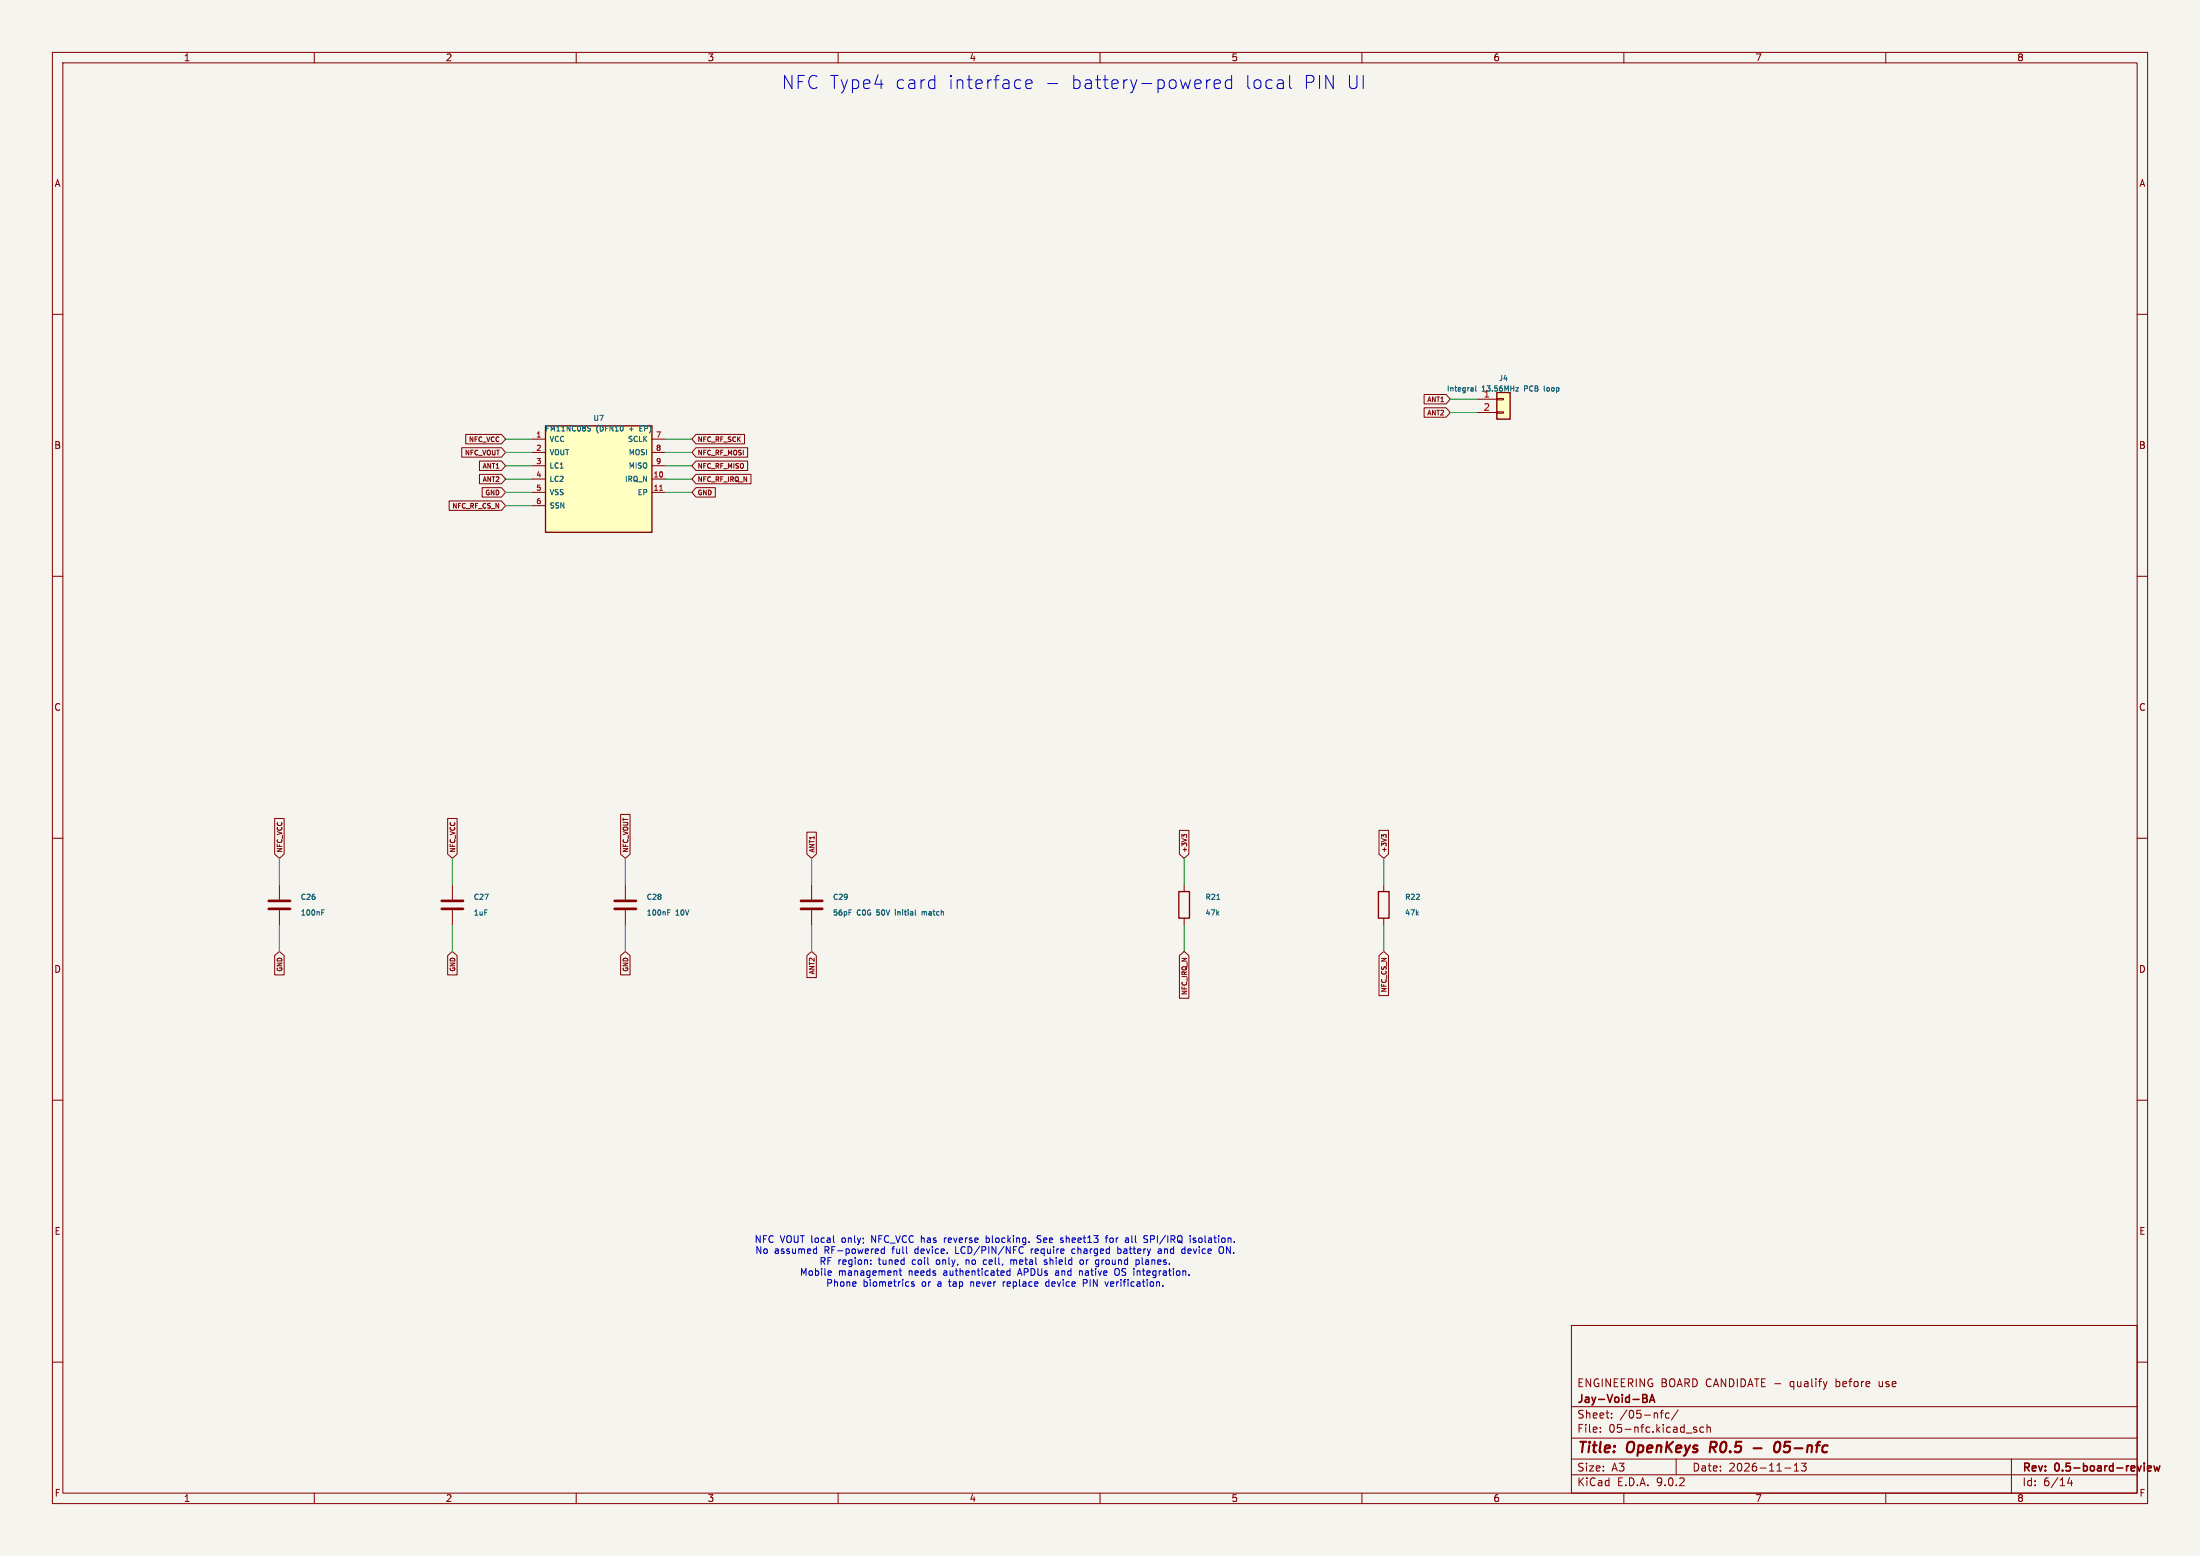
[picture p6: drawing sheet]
(kicad_sch
 (version 20250114)
 (generator "eeschema")
 (paper "A3")
 (title_block
  (title "OpenKeys R0.5 - 05-nfc")
  (date "2026-11-13")
  (rev "0.5-board-review")
  (company "Jay-Void-BA")
  (comment 1 "ENGINEERING BOARD CANDIDATE - qualify before use"))
 (lib_symbols
  (symbol "OpenKeys:FM11NC08S"
   (pin_names
    (offset 0.7)) (in_bom yes) (on_board yes)
   (property "Reference" "U" (at 0 13.16 0) (effects (font (size 1.0 1.0))))
   (property "Value" "FM11NC08S" (at 0 11.16 0) (effects (font (size 1.0 1.0))))
   (symbol "FM11NC08S_0_1"
    (rectangle (start -10.16 10.16) (end 10.16 -10.16) (stroke (width 0.254) (type default)) (fill (type background))))
   (symbol "FM11NC08S_1_1"
    (pin power_in line (at -12.7 7.62 0) (length 2.54) (name "VCC" (effects (font (size 1.0 1.0)))) (number "1" (effects (font (size 1.0 1.0)))))
    (pin power_out line (at -12.7 5.08 0) (length 2.54) (name "VOUT" (effects (font (size 1.0 1.0)))) (number "2" (effects (font (size 1.0 1.0)))))
    (pin passive line (at -12.7 2.54 0) (length 2.54) (name "LC1" (effects (font (size 1.0 1.0)))) (number "3" (effects (font (size 1.0 1.0)))))
    (pin passive line (at -12.7 0.0 0) (length 2.54) (name "LC2" (effects (font (size 1.0 1.0)))) (number "4" (effects (font (size 1.0 1.0)))))
    (pin power_in line (at -12.7 -2.54 0) (length 2.54) (name "VSS" (effects (font (size 1.0 1.0)))) (number "5" (effects (font (size 1.0 1.0)))))
    (pin input line (at -12.7 -5.08 0) (length 2.54) (name "SSN" (effects (font (size 1.0 1.0)))) (number "6" (effects (font (size 1.0 1.0)))))
    (pin input line (at 12.7 7.62 180) (length 2.54) (name "SCLK" (effects (font (size 1.0 1.0)))) (number "7" (effects (font (size 1.0 1.0)))))
    (pin input line (at 12.7 5.08 180) (length 2.54) (name "MOSI" (effects (font (size 1.0 1.0)))) (number "8" (effects (font (size 1.0 1.0)))))
    (pin tri_state line (at 12.7 2.54 180) (length 2.54) (name "MISO" (effects (font (size 1.0 1.0)))) (number "9" (effects (font (size 1.0 1.0)))))
    (pin open_collector line (at 12.7 0.0 180) (length 2.54) (name "IRQ_N" (effects (font (size 1.0 1.0)))) (number "10" (effects (font (size 1.0 1.0)))))
    (pin passive line (at 12.7 -2.54 180) (length 2.54) (name "EP" (effects (font (size 1.0 1.0)))) (number "11" (effects (font (size 1.0 1.0)))))))
  (symbol "OpenKeys:Conn_01x02"
   (pin_names
    (offset 1.016) (hide yes)) (exclude_from_sim no) (in_bom yes) (on_board yes)
   (property "Reference" "J" (at 0 2.54 0) (effects (font (size 1.27 1.27))))
   (property "Value" "Conn_01x02" (at 0 -5.08 0) (effects (font (size 1.27 1.27))))
   (property "Footprint" "" (at 0 0 0) (effects (font (size 1.27 1.27)) (hide yes)))
   (property "Datasheet" "~" (at 0 0 0) (effects (font (size 1.27 1.27)) (hide yes)))
   (property "Description" "Generic connector, single row, 01x02, script generated (kicad-library-utils/schlib/autogen/connector/)" (at 0 0 0) (effects (font (size 1.27 1.27)) (hide yes)))
   (symbol "Conn_01x02_1_1"
    (rectangle (start -1.27 1.27) (end 1.27 -3.81) (stroke (width 0.254) (type default)) (fill (type background)))
    (rectangle (start -1.27 0.127) (end 0 -0.127) (stroke (width 0.1524) (type default)) (fill (type none)))
    (rectangle (start -1.27 -2.413) (end 0 -2.667) (stroke (width 0.1524) (type default)) (fill (type none)))
    (pin passive line (at -5.08 0 0) (length 3.81) (name "Pin_1" (effects (font (size 1.27 1.27)))) (number "1" (effects (font (size 1.27 1.27)))))
    (pin passive line (at -5.08 -2.54 0) (length 3.81) (name "Pin_2" (effects (font (size 1.27 1.27)))) (number "2" (effects (font (size 1.27 1.27))))))
   (embedded_fonts no))
  (symbol "OpenKeys:C"
   (pin_numbers (hide yes))
   (pin_names
    (offset 0.254)) (exclude_from_sim no) (in_bom yes) (on_board yes)
   (property "Reference" "C" (at 0.635 2.54 0) (effects (font (size 1.27 1.27)) (justify left)))
   (property "Value" "C" (at 0.635 -2.54 0) (effects (font (size 1.27 1.27)) (justify left)))
   (property "Footprint" "" (at 0.9652 -3.81 0) (effects (font (size 1.27 1.27)) (hide yes)))
   (property "Datasheet" "~" (at 0 0 0) (effects (font (size 1.27 1.27)) (hide yes)))
   (property "Description" "Unpolarized capacitor" (at 0 0 0) (effects (font (size 1.27 1.27)) (hide yes)))
   (symbol "C_0_1"
    (polyline (pts (xy -2.032 0.762) (xy 2.032 0.762)) (stroke (width 0.508) (type default)) (fill (type none)))
    (polyline (pts (xy -2.032 -0.762) (xy 2.032 -0.762)) (stroke (width 0.508) (type default)) (fill (type none))))
   (symbol "C_1_1"
    (pin passive line (at 0 3.81 270) (length 2.794) (name "~" (effects (font (size 1.27 1.27)))) (number "1" (effects (font (size 1.27 1.27)))))
    (pin passive line (at 0 -3.81 90) (length 2.794) (name "~" (effects (font (size 1.27 1.27)))) (number "2" (effects (font (size 1.27 1.27))))))
   (embedded_fonts no))
  (symbol "OpenKeys:R"
   (pin_numbers (hide yes))
   (pin_names
    (offset 0)) (exclude_from_sim no) (in_bom yes) (on_board yes)
   (property "Reference" "R" (at 2.032 0 90) (effects (font (size 1.27 1.27))))
   (property "Value" "R" (at 0 0 90) (effects (font (size 1.27 1.27))))
   (property "Footprint" "" (at -1.778 0 90) (effects (font (size 1.27 1.27)) (hide yes)))
   (property "Datasheet" "~" (at 0 0 0) (effects (font (size 1.27 1.27)) (hide yes)))
   (property "Description" "Resistor" (at 0 0 0) (effects (font (size 1.27 1.27)) (hide yes)))
   (symbol "R_0_1"
    (rectangle (start -1.016 -2.54) (end 1.016 2.54) (stroke (width 0.254) (type default)) (fill (type none))))
   (symbol "R_1_1"
    (pin passive line (at 0 3.81 270) (length 1.27) (name "~" (effects (font (size 1.27 1.27)))) (number "1" (effects (font (size 1.27 1.27)))))
    (pin passive line (at 0 -3.81 90) (length 1.27) (name "~" (effects (font (size 1.27 1.27)))) (number "2" (effects (font (size 1.27 1.27))))))
   (embedded_fonts no)))
 (text "NFC Type4 card interface - battery-powered local PIN UI" (at 205 16 0) (effects (font (size 2.5 2.5))))
 (wire (pts (xy 101.6 83.82) (xy 96.52 83.82)) (stroke (width 0) (type default)))
 (global_label "NFC_VCC"
  (shape input) (at 96.52 83.82 180) (effects (font (size 0.9 0.9)) (justify right))
  (property "Intersheetrefs" "${INTERSHEET_REFS}" (at 96.52 83.82 180) (effects (font (size 0.8 0.8)) (hide yes))))
 (wire (pts (xy 101.6 86.36) (xy 96.52 86.36)) (stroke (width 0) (type default)))
 (global_label "NFC_VOUT"
  (shape input) (at 96.52 86.36 180) (effects (font (size 0.9 0.9)) (justify right))
  (property "Intersheetrefs" "${INTERSHEET_REFS}" (at 96.52 86.36 180) (effects (font (size 0.8 0.8)) (hide yes))))
 (wire (pts (xy 101.6 88.9) (xy 96.52 88.9)) (stroke (width 0) (type default)))
 (global_label "ANT1"
  (shape input) (at 96.52 88.9 180) (effects (font (size 0.9 0.9)) (justify right))
  (property "Intersheetrefs" "${INTERSHEET_REFS}" (at 96.52 88.9 180) (effects (font (size 0.8 0.8)) (hide yes))))
 (wire (pts (xy 101.6 91.44) (xy 96.52 91.44)) (stroke (width 0) (type default)))
 (global_label "ANT2"
  (shape input) (at 96.52 91.44 180) (effects (font (size 0.9 0.9)) (justify right))
  (property "Intersheetrefs" "${INTERSHEET_REFS}" (at 96.52 91.44 180) (effects (font (size 0.8 0.8)) (hide yes))))
 (wire (pts (xy 101.6 93.98) (xy 96.52 93.98)) (stroke (width 0) (type default)))
 (global_label "GND"
  (shape input) (at 96.52 93.98 180) (effects (font (size 0.9 0.9)) (justify right))
  (property "Intersheetrefs" "${INTERSHEET_REFS}" (at 96.52 93.98 180) (effects (font (size 0.8 0.8)) (hide yes))))
 (wire (pts (xy 101.6 96.52) (xy 96.52 96.52)) (stroke (width 0) (type default)))
 (global_label "NFC_RF_CS_N"
  (shape input) (at 96.52 96.52 180) (effects (font (size 0.9 0.9)) (justify right))
  (property "Intersheetrefs" "${INTERSHEET_REFS}" (at 96.52 96.52 180) (effects (font (size 0.8 0.8)) (hide yes))))
 (wire (pts (xy 127.0 83.82) (xy 132.08 83.82)) (stroke (width 0) (type default)))
 (global_label "NFC_RF_SCK"
  (shape input) (at 132.08 83.82 0) (effects (font (size 0.9 0.9)) (justify left))
  (property "Intersheetrefs" "${INTERSHEET_REFS}" (at 132.08 83.82 0) (effects (font (size 0.8 0.8)) (hide yes))))
 (wire (pts (xy 127.0 86.36) (xy 132.08 86.36)) (stroke (width 0) (type default)))
 (global_label "NFC_RF_MOSI"
  (shape input) (at 132.08 86.36 0) (effects (font (size 0.9 0.9)) (justify left))
  (property "Intersheetrefs" "${INTERSHEET_REFS}" (at 132.08 86.36 0) (effects (font (size 0.8 0.8)) (hide yes))))
 (wire (pts (xy 127.0 88.9) (xy 132.08 88.9)) (stroke (width 0) (type default)))
 (global_label "NFC_RF_MISO"
  (shape input) (at 132.08 88.9 0) (effects (font (size 0.9 0.9)) (justify left))
  (property "Intersheetrefs" "${INTERSHEET_REFS}" (at 132.08 88.9 0) (effects (font (size 0.8 0.8)) (hide yes))))
 (wire (pts (xy 127.0 91.44) (xy 132.08 91.44)) (stroke (width 0) (type default)))
 (global_label "NFC_RF_IRQ_N"
  (shape input) (at 132.08 91.44 0) (effects (font (size 0.9 0.9)) (justify left))
  (property "Intersheetrefs" "${INTERSHEET_REFS}" (at 132.08 91.44 0) (effects (font (size 0.8 0.8)) (hide yes))))
 (wire (pts (xy 127.0 93.98) (xy 132.08 93.98)) (stroke (width 0) (type default)))
 (global_label "GND"
  (shape input) (at 132.08 93.98 0) (effects (font (size 0.9 0.9)) (justify left))
  (property "Intersheetrefs" "${INTERSHEET_REFS}" (at 132.08 93.98 0) (effects (font (size 0.8 0.8)) (hide yes))))
 (symbol
  (lib_id "OpenKeys:FM11NC08S") (at 114.3 91.44 0) (unit 1) (in_bom yes) (on_board yes) (dnp no)
  (property "Reference" "U7" (at 114.3 79.82 0) (effects (font (size 1 1))))
  (property "Value" "FM11NC08S (DFN10 + EP)" (at 114.3 81.82 0) (effects (font (size 1 1))))
  (property "Footprint" "OpenKeys:FM11NC08S_DFN10_3x3_EP1.7x2.4" (at 114.3 91.44 0) (effects (font (size 1 1)) (hide yes)))
  (property "Datasheet" "" (at 114.3 91.44 0) (effects (font (size 1 1)) (hide yes))) (pin "1") (pin "2") (pin "3") (pin "4") (pin "5") (pin "6") (pin "7") (pin "8") (pin "9") (pin "10") (pin "11"))
 (wire (pts (xy 281.94 76.2) (xy 276.86 76.2)) (stroke (width 0) (type default)))
 (global_label "ANT1"
  (shape input) (at 276.86 76.2 180) (effects (font (size 0.9 0.9)) (justify right))
  (property "Intersheetrefs" "${INTERSHEET_REFS}" (at 276.86 76.2 180) (effects (font (size 0.8 0.8)) (hide yes))))
 (wire (pts (xy 281.94 78.74) (xy 276.86 78.74)) (stroke (width 0) (type default)))
 (global_label "ANT2"
  (shape input) (at 276.86 78.74 180) (effects (font (size 0.9 0.9)) (justify right))
  (property "Intersheetrefs" "${INTERSHEET_REFS}" (at 276.86 78.74 180) (effects (font (size 0.8 0.8)) (hide yes))))
 (symbol
  (lib_id "OpenKeys:Conn_01x02") (at 287.02 76.2 0) (unit 1) (in_bom yes) (on_board yes) (dnp no)
  (property "Reference" "J4" (at 287.02 72.2 0) (effects (font (size 1 1))))
  (property "Value" "Integral 13.56MHz PCB loop" (at 287.02 74.2 0) (effects (font (size 1 1))))
  (property "Footprint" "OpenKeys:NFC_PCB_Loop_4T_62x15" (at 287.02 76.2 0) (effects (font (size 1 1)) (hide yes)))
  (property "Datasheet" "~" (at 287.02 76.2 0) (effects (font (size 1 1)) (hide yes))) (pin "1") (pin "2"))
 (wire (pts (xy 53.34 168.91) (xy 53.34 163.83)) (stroke (width 0) (type default)))
 (global_label "NFC_VCC"
  (shape input) (at 53.34 163.83 90) (effects (font (size 0.9 0.9)) (justify left))
  (property "Intersheetrefs" "${INTERSHEET_REFS}" (at 53.34 163.83 90) (effects (font (size 0.8 0.8)) (hide yes))))
 (wire (pts (xy 53.34 176.53) (xy 53.34 181.61)) (stroke (width 0) (type default)))
 (global_label "GND"
  (shape input) (at 53.34 181.61 270) (effects (font (size 0.9 0.9)) (justify right))
  (property "Intersheetrefs" "${INTERSHEET_REFS}" (at 53.34 181.61 270) (effects (font (size 0.8 0.8)) (hide yes))))
 (symbol
  (lib_id "OpenKeys:C") (at 53.34 172.72 0) (unit 1) (in_bom yes) (on_board yes) (dnp no)
  (property "Reference" "C26" (at 57.34 171.22 0) (effects (font (size 1 1)) (justify left)))
  (property "Value" "100nF" (at 57.34 174.22 0) (effects (font (size 1 1)) (justify left)))
  (property "Footprint" "Capacitor_SMD:C_0603_1608Metric" (at 57.34 172.72 0) (effects (font (size 1 1)) (hide yes)))
  (property "Datasheet" "~" (at 57.34 172.72 0) (effects (font (size 1 1)) (hide yes))) (pin "1") (pin "2"))
 (wire (pts (xy 86.36 168.91) (xy 86.36 163.83)) (stroke (width 0) (type default)))
 (global_label "NFC_VCC"
  (shape input) (at 86.36 163.83 90) (effects (font (size 0.9 0.9)) (justify left))
  (property "Intersheetrefs" "${INTERSHEET_REFS}" (at 86.36 163.83 90) (effects (font (size 0.8 0.8)) (hide yes))))
 (wire (pts (xy 86.36 176.53) (xy 86.36 181.61)) (stroke (width 0) (type default)))
 (global_label "GND"
  (shape input) (at 86.36 181.61 270) (effects (font (size 0.9 0.9)) (justify right))
  (property "Intersheetrefs" "${INTERSHEET_REFS}" (at 86.36 181.61 270) (effects (font (size 0.8 0.8)) (hide yes))))
 (symbol
  (lib_id "OpenKeys:C") (at 86.36000000000001 172.72 0) (unit 1) (in_bom yes) (on_board yes) (dnp no)
  (property "Reference" "C27" (at 90.36 171.22 0) (effects (font (size 1 1)) (justify left)))
  (property "Value" "1uF" (at 90.36 174.22 0) (effects (font (size 1 1)) (justify left)))
  (property "Footprint" "Capacitor_SMD:C_0805_2012Metric" (at 90.36 172.72 0) (effects (font (size 1 1)) (hide yes)))
  (property "Datasheet" "~" (at 90.36 172.72 0) (effects (font (size 1 1)) (hide yes))) (pin "1") (pin "2"))
 (wire (pts (xy 119.38 168.91) (xy 119.38 163.83)) (stroke (width 0) (type default)))
 (global_label "NFC_VOUT"
  (shape input) (at 119.38 163.83 90) (effects (font (size 0.9 0.9)) (justify left))
  (property "Intersheetrefs" "${INTERSHEET_REFS}" (at 119.38 163.83 90) (effects (font (size 0.8 0.8)) (hide yes))))
 (wire (pts (xy 119.38 176.53) (xy 119.38 181.61)) (stroke (width 0) (type default)))
 (global_label "GND"
  (shape input) (at 119.38 181.61 270) (effects (font (size 0.9 0.9)) (justify right))
  (property "Intersheetrefs" "${INTERSHEET_REFS}" (at 119.38 181.61 270) (effects (font (size 0.8 0.8)) (hide yes))))
 (symbol
  (lib_id "OpenKeys:C") (at 119.38000000000001 172.72 0) (unit 1) (in_bom yes) (on_board yes) (dnp no)
  (property "Reference" "C28" (at 123.38 171.22 0) (effects (font (size 1 1)) (justify left)))
  (property "Value" "100nF 10V" (at 123.38 174.22 0) (effects (font (size 1 1)) (justify left)))
  (property "Footprint" "Capacitor_SMD:C_0603_1608Metric" (at 123.38 172.72 0) (effects (font (size 1 1)) (hide yes)))
  (property "Datasheet" "~" (at 123.38 172.72 0) (effects (font (size 1 1)) (hide yes))) (pin "1") (pin "2"))
 (wire (pts (xy 154.94 168.91) (xy 154.94 163.83)) (stroke (width 0) (type default)))
 (global_label "ANT1"
  (shape input) (at 154.94 163.83 90) (effects (font (size 0.9 0.9)) (justify left))
  (property "Intersheetrefs" "${INTERSHEET_REFS}" (at 154.94 163.83 90) (effects (font (size 0.8 0.8)) (hide yes))))
 (wire (pts (xy 154.94 176.53) (xy 154.94 181.61)) (stroke (width 0) (type default)))
 (global_label "ANT2"
  (shape input) (at 154.94 181.61 270) (effects (font (size 0.9 0.9)) (justify right))
  (property "Intersheetrefs" "${INTERSHEET_REFS}" (at 154.94 181.61 270) (effects (font (size 0.8 0.8)) (hide yes))))
 (symbol
  (lib_id "OpenKeys:C") (at 154.94 172.72 0) (unit 1) (in_bom yes) (on_board yes) (dnp no)
  (property "Reference" "C29" (at 158.94 171.22 0) (effects (font (size 1 1)) (justify left)))
  (property "Value" "56pF C0G 50V initial match" (at 158.94 174.22 0) (effects (font (size 1 1)) (justify left)))
  (property "Footprint" "Capacitor_SMD:C_0603_1608Metric" (at 158.94 172.72 0) (effects (font (size 1 1)) (hide yes)))
  (property "Datasheet" "~" (at 158.94 172.72 0) (effects (font (size 1 1)) (hide yes))) (pin "1") (pin "2"))
 (wire (pts (xy 226.06 168.91) (xy 226.06 163.83)) (stroke (width 0) (type default)))
 (global_label "+3V3"
  (shape input) (at 226.06 163.83 90) (effects (font (size 0.9 0.9)) (justify left))
  (property "Intersheetrefs" "${INTERSHEET_REFS}" (at 226.06 163.83 90) (effects (font (size 0.8 0.8)) (hide yes))))
 (wire (pts (xy 226.06 176.53) (xy 226.06 181.61)) (stroke (width 0) (type default)))
 (global_label "NFC_IRQ_N"
  (shape input) (at 226.06 181.61 270) (effects (font (size 0.9 0.9)) (justify right))
  (property "Intersheetrefs" "${INTERSHEET_REFS}" (at 226.06 181.61 270) (effects (font (size 0.8 0.8)) (hide yes))))
 (symbol
  (lib_id "OpenKeys:R") (at 226.06 172.72 0) (unit 1) (in_bom yes) (on_board yes) (dnp no)
  (property "Reference" "R21" (at 230.06 171.22 0) (effects (font (size 1 1)) (justify left)))
  (property "Value" "47k" (at 230.06 174.22 0) (effects (font (size 1 1)) (justify left)))
  (property "Footprint" "Resistor_SMD:R_0603_1608Metric" (at 230.06 172.72 0) (effects (font (size 1 1)) (hide yes)))
  (property "Datasheet" "~" (at 230.06 172.72 0) (effects (font (size 1 1)) (hide yes))) (pin "1") (pin "2"))
 (wire (pts (xy 264.16 168.91) (xy 264.16 163.83)) (stroke (width 0) (type default)))
 (global_label "+3V3"
  (shape input) (at 264.16 163.83 90) (effects (font (size 0.9 0.9)) (justify left))
  (property "Intersheetrefs" "${INTERSHEET_REFS}" (at 264.16 163.83 90) (effects (font (size 0.8 0.8)) (hide yes))))
 (wire (pts (xy 264.16 176.53) (xy 264.16 181.61)) (stroke (width 0) (type default)))
 (global_label "NFC_CS_N"
  (shape input) (at 264.16 181.61 270) (effects (font (size 0.9 0.9)) (justify right))
  (property "Intersheetrefs" "${INTERSHEET_REFS}" (at 264.16 181.61 270) (effects (font (size 0.8 0.8)) (hide yes))))
 (symbol
  (lib_id "OpenKeys:R") (at 264.16 172.72 0) (unit 1) (in_bom yes) (on_board yes) (dnp no)
  (property "Reference" "R22" (at 268.16 171.22 0) (effects (font (size 1 1)) (justify left)))
  (property "Value" "47k" (at 268.16 174.22 0) (effects (font (size 1 1)) (justify left)))
  (property "Footprint" "Resistor_SMD:R_0603_1608Metric" (at 268.16 172.72 0) (effects (font (size 1 1)) (hide yes)))
  (property "Datasheet" "~" (at 268.16 172.72 0) (effects (font (size 1 1)) (hide yes))) (pin "1") (pin "2"))
 (text "NFC VOUT local only; NFC_VCC has reverse blocking. See sheet13 for all SPI/IRQ isolation.\nNo assumed RF-powered full device. LCD/PIN/NFC require charged battery and device ON.\nRF region: tuned coil only, no cell, metal shield or ground planes.\nMobile management needs authenticated APDUs and native OS integration.\nPhone biometrics or a tap never replace device PIN verification." (at 190 241 0) (effects (font (size 1.3 1.3)))))
